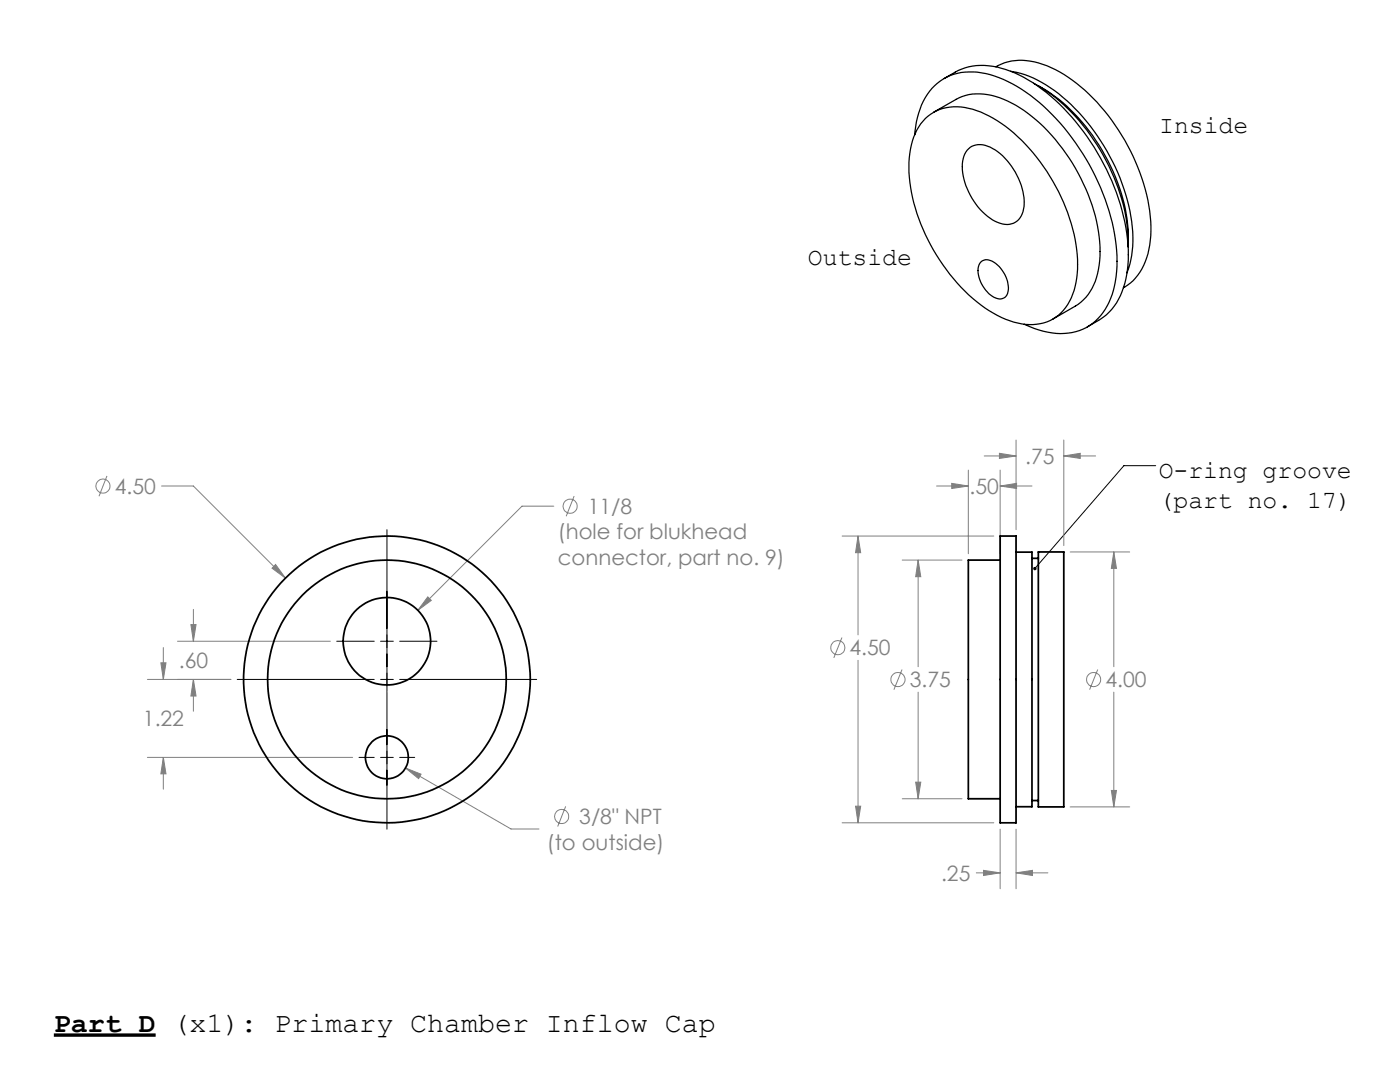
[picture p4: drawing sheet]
<svg xmlns="http://www.w3.org/2000/svg" width="279mm" height="216mm" viewBox="0 0 279 216" stroke-linecap="round" stroke-linejoin="round" font-family="sans-serif">
<g fill="none" stroke="#808080" stroke-width=".2">
<path d="M21.3 95l-1.5 4M32.2 97h6.4l18.4 18.4M114.6 99l-1.6 4M186.9 97h6.4M189.9 96.4l3.4 .6-3.4 .5zM193.3 93.8v16.7M196.4 91h6.4M199.5 90.5l3.3 .5-3.3 .5zM199.6 97l3.3-.6v1.1zM199.6 97h6.4M199.6 93.8v16.7M202.8 87.8v17.9"/>
<path d="M212.3 91l3.3-.5v1zM212.3 87.8v21.1M212.3 91h6.4M55 112.6l2 2.8-2.7-2zM85.4 119.1l.7 .7-2.7 2zM110.5 101h-6.3l-20.8 20.8M168.1 107h30.2M171.2 107l.6 3.3h-1.1zM171.2 107v19.7M180.1 111.8h11.9M183.2 111.8l.6 3.3h-1.1zM183.2 111.8v21.2"/>
<path d="M213.6 110.1h11.9M222.3 110.1l.5 3.3h-1zM222.3 110.1v22.9M29.4 135.6h16.7M32.1 132.3h1l-.5 3.3zM32.6 129.2v6.4M35.4 128h30.5M38.1 124.6h1l-.5 3.4zM38.6 135.6l.5 3.3h-1zM38.6 121.6v6.4M38.6 135.6v6.3M168 127.2l-1.6 4.1"/>
<path d="M171.2 131.8v32.4M180 133.6l-1.6 4M183.2 138.1v21.3M219.1 133.6l-1.6 4M222.3 138.1v22.9M29.4 151.1h41M32.6 151.1l.5 3.3h-1zM32.6 151.1v6.4M80.9 153.2l3.1 1.3-.5 .9zM80.9 153.2l21.1 12.2h5.6M180.1 159.4h11.9M182.7 156.1h1.1l-.6 3.3z"/>
<path d="M221.8 157.7h1l-.5 3.3zM112.9 160.9l-1.6 4M168.1 164.2h30.2M170.7 160.9h1.1l-.6 3.3zM194.8 174.2h4.8M196.3 173.7l3.3 .5-3.3 .5zM199.6 165.5v11.8M202.8 174.2l3.3-.5v1zM202.8 165.5v11.8M202.8 174.2h6.3M213.6 161h11.9"/>
<circle cx="20.5" cy="97" r="1.4"/>
<circle cx="113.8" cy="101" r="1.4"/>
<circle cx="167.2" cy="129.2" r="1.41"/>
<circle cx="179.2" cy="135.6" r="1.42"/>
<circle cx="218.3" cy="135.6" r="1.42"/>
<circle cx="112.1" cy="162.9" r="1.4"/>
</g>
<path d="M10.7 206.5h20.4" fill="none" stroke="#000" stroke-width=".67" stroke-linecap="butt"/>
<path d="M230.6 92.9h-6.3l-17.8 20.6M77.2 105.7v32.3M47.3 135.6h27.4M67.2 128h7.5M76 128h2.5M76 135.6h2.5M77.2 138.1v27.4M79.8 128h7.4M79.8 135.6h27.3M71.6 151.1h3.1M76 151.1h2.5M79.8 151.1h3" fill="none" stroke="#000" stroke-width=".2"/>
<path d="M206.3 113.2a.34 .34 0 0 1 .5 0 .34 .34 0 0 1 0 .5 .34 .34 0 0 1-.5 0l.2-.2-.2 .2-.1-.1z" fill="#000"/>
<path d="M55 112.6l-.7 .8 2.7 2zM85.4 119.1l-2 2.7 2.7-2zM38.1 124.6h1l-.5 3.4zM38.6 135.6l.5 3.3h-1zM32.1 132.3h1l-.5 3.3zM32.6 151.1l.5 3.3h-1zM80.9 153.2l2.6 2.2 .5-.9zM183.2 111.8l.6 3.3h-1.1zM182.7 156.1h1.1l-.6 3.3zM222.3 110.1l.5 3.3h-1zM221.8 157.7h1l-.5 3.3zM199.6 97l3.3-.6v1.1zM189.9 96.4l3.4 .6-3.4 .5zM199.5 90.5l3.3 .5-3.3 .5zM212.3 91l3.3-.5v1zM196.3 173.7l3.3 .5-3.3 .5zM202.8 174.2l3.3-.5v1zM171.2 107l.6 3.3h-1.1zM170.7 160.9h1.1l-.6 3.3z" fill="#808080"/>
<g fill="none" stroke="#000" stroke-width=".35">
<path d="M199.6 107h3.2v57.2h-3.2zM199.6 111.8h-6.3v47.6h6.3M202.8 110.2h3.2v50.8h-3.2M206 111.4h1.2M207.2 110.1h5.1v50.9h-5.1zM206 159.7h1.2"/>
<circle cx="77.2" cy="127.9" r="8.7"/>
<circle cx="77.2" cy="135.6" r="28.6"/>
<circle cx="77.2" cy="135.6" r="23.8"/>
<circle cx="77.2" cy="151.1" r="4.3"/>
</g>
<path d="M188.4 15.7a14.1 14.1 0 0 1 5.7-2.5 18 18 0 0 1 12 3.3 45.6 45.6 0 0 1 18.9 31.1 20.3 20.3 0 0 1-2.2 12.9l-2 2.3-1.5 1.1-2.3 1.3M198.8 13.3a11.2 11.2 0 0 1 10.2-.2 32.8 32.8 0 0 1 14.2 12.9 36.9 36.9 0 0 1 6.5 21.1 13.2 13.2 0 0 1-4.1 9.3l-1.4 1M201.7 14.2a22 22 0 0 1 11.2 5.9 41.1 41.1 0 0 1 13.2 26.1 19.2 19.2 0 0 1-1.2 8.2M206.3 16.6a37.1 37.1 0 0 1 15.5 17.7 33.3 33.3 0 0 1 3.3 15M207.3 17.2a35.9 35.9 0 0 1 14.8 16.9 31.1 31.1 0 0 1 3 14M182.6 26.9a13.9 13.9 0 0 1 5.1-10.8 11.9 11.9 0 0 1 10.8-.9 32.2 32.2 0 0 1 13.9 10.4 45.2 45.2 0 0 1 10.5 25.5 17.4 17.4 0 0 1-3.3 11.9 10.7 10.7 0 0 1-11.3 3.1l-1.8-.5-2.1-.9M184.7 23.6a9.6 9.6 0 0 1 10.2-1.5 28.6 28.6 0 0 1 13.3 11.1 35.6 35.6 0 0 1 6.9 20.5 12.7 12.7 0 0 1-3.9 9.2 9.8 9.8 0 0 1-9.7 1.1 28.8 28.8 0 0 1-13.3-11.1 34.9 34.9 0 0 1-6.8-20.5 12.8 12.8 0 0 1 3.3-8.8zM186.3 22.4l4.5-2.6a11.1 11.1 0 0 1 10.2 .3 31.4 31.4 0 0 1 12.4 11.5 34.8 34.8 0 0 1 6.1 19.5 12.2 12.2 0 0 1-3.8 9.2l-5.6 3.4M193 30a3.8 3.8 0 0 1 5.1-.4 13.3 13.3 0 0 1 6.3 11.6 3.5 3.5 0 0 1-5.3 3.2 13 13 0 0 1-7-12.3l.4-1.4zM195.7 52.4a2.15 2.15 0 0 1 3.1 .2 6.2 6.2 0 0 1 2.3 6 1.75 1.75 0 0 1-2.7 .7 6.4 6.4 0 0 1-3.1-6.1z" fill="none" stroke="#000" stroke-width=".25"/>
<text font-size="5.6" x="10.7" y="205.8">Part D (x1): Primary Chamber Inflow Cap</text>
<g font-size="4.9">
<text x="231.4" y="26.5">Inside</text>
<text x="161.2" y="52.9">Outside</text>
<text x="231.2" y="95.4">O-ring groove</text>
<text x="231.2" y="101.3">(part no. 17)</text>
</g>
<g font-size="4.2" fill="#808080">
<text x="204.6" y="92.6">.75</text>
<text x="22.9" y="98.5">4.50</text>
<text x="193.5" y="98.6">.50</text>
<text x="111.3" y="107.6">(hole for blukhead</text>
<text x="117.3" y="102.5">11/8</text>
<text x="111.3" y="112.7">connector, part no. 9)</text>
<text x="169.6" y="130.8">4.50</text>
<text x="35.7" y="133.3">.60</text>
<text x="181.6" y="137.1">3.75</text>
<text x="220.6" y="137.1">4.00</text>
<text x="28.5" y="144.9">1.22</text>
<text x="115.6" y="164.5">3/8&quot; NPT</text>
<text x="109.2" y="169.5">(to outside)</text>
<text x="187.8" y="175.8">.25</text>
</g>
</svg>
